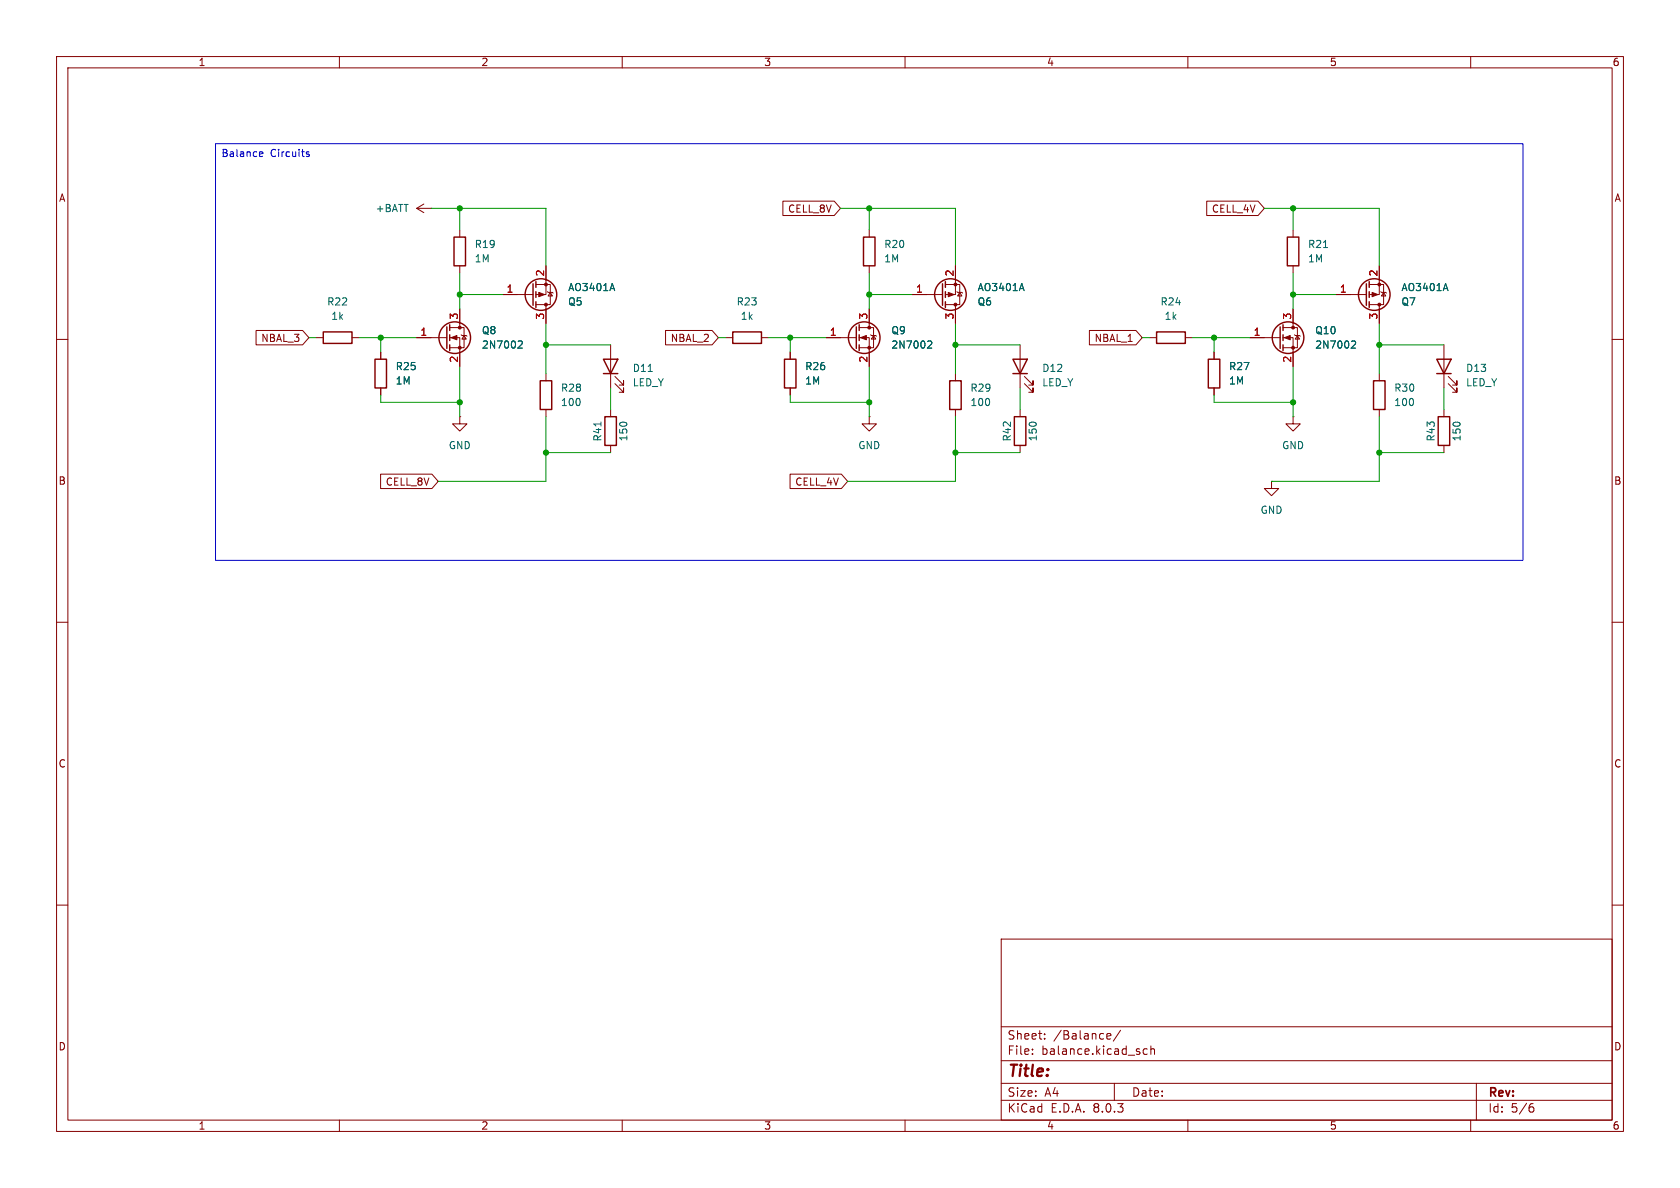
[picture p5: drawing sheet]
<svg xmlns="http://www.w3.org/2000/svg" width="297mm" height="210mm" viewBox="0 0 297 210" stroke-linecap="round" stroke-linejoin="round" font-family="sans-serif">
<g fill="none" stroke="#840000" stroke-width=".18">
<path d="M10 10h277v190h-277zM12 12h273v186h-273zM60 10v2M110 10v2M160 10v2M210 10v2M260 10v2M73.7 36.8l1.2 .8M73.7 36.8h2.5M74.9 36.1l-1.2 .7M76.2 36.8h.1M138.4 35.6h9.1l1.1 1.2-1.1 1.3h-9.1z"/>
<path d="M213.3 35.6h9.1l1.1 1.2-1.1 1.3h-9.1zM10 60h2M45.3 58.4h8.2l1.1 1.3-1.1 1.3h-8.2zM55.9 59.7h1.2M62.2 59.7h1.3M73.7 59.7h5.3M79.5 59.7h1.8v5.1M79.5 57.9h2.5v3.6h-2.5M81.3 40.6v1.3M81.3 47v1.3M81.3 54.6v3.3M81.5 59.2l.2 .1h.7l.1 .1"/>
<path d="M82 59.3l.4 .6h-.7zM88.9 52.1h5.3M94.7 50.3h2.6v3.5h-2.6M96.5 47v5.1h-1.8M96.5 53.8v3.4M96.8 51.6l.1 .1h.8l.1 .1M97.3 51.7l.4 .6h-.8zM117.7 58.4h8.2l1.1 1.3-1.1 1.3h-8.2zM128.3 59.7h1.2M134.6 59.7h1.3M146 59.7h5.4M151.9 59.7h1.8v5.1"/>
<path d="M151.9 57.9h2.5v3.6h-2.5M153.7 40.6v1.3M153.7 47v1.3M153.7 54.6v3.3M153.9 59.2l.2 .1h.7l.1 .1M154.4 59.3l.4 .6h-.7zM161.3 52.1h5.3M167.1 50.3h2.6v3.5h-2.6M168.9 47v5.1h-1.8M168.9 53.8v3.4M169.2 51.6l.1 .1h.8l.1 .1M169.7 51.7l.4 .6h-.8z"/>
<path d="M192.6 58.4h8.2l1.1 1.3-1.1 1.3h-8.2zM203.2 59.7h1.3M209.5 59.7h1.3M221 59.7h5.3M226.8 59.7h1.8v5.1M226.8 57.9h2.6v3.6h-2.6M228.6 40.6v1.3M228.6 47v1.3M228.6 54.6v3.3M228.9 59.2l.1 .1h.7l.2 .1M229.4 59.3l.3 .6h-.7zM236.2 52.1h5.4"/>
<path d="M242.1 50.3h2.5v3.5h-2.5M243.8 47v5.1h-1.7M243.8 53.8v3.4M244.1 51.6l.1 .1h.8l.1 .1M244.6 51.7l.4 .6h-.8zM285 60h2M67.3 62.2v1.3M67.3 68.6v1.3M81.3 73.7v1.2h1.2l-1.2 1.3-1.3-1.3h1.3M81.3 73.7h.1M96.5 66v1.3M96.5 72.4v1.3"/>
<path d="M107.9 61v7.6M107.9 72.4v1.3M107.9 78.7v1.3M108.7 67.8l1.5 1.5v-.7v.7h-.7M108.7 66.5l1.5 1.6v-.8v.8h-.7M139.7 62.2v1.3M139.7 68.6v1.3M153.7 73.7v1.2h1.2l-1.2 1.3-1.3-1.3h1.3M153.7 73.7h.1M168.9 66v1.3M168.9 72.4v1.3M180.3 61v7.6"/>
<path d="M180.3 72.4v1.3M180.3 78.7v1.3M181.1 67.8l1.5 1.5v-.7v.7h-.7M181.1 66.5l1.5 1.6v-.8v.8h-.7M214.6 62.2v1.3M214.6 68.6v1.3M228.6 73.7v1.2h1.3l-1.3 1.3-1.3-1.3h1.3M228.6 73.7h.1M243.8 66v1.3M243.8 72.4v1.3M255.3 61v7.6M255.3 72.4v1.3"/>
<path d="M255.3 78.7v1.3M256 67.8l1.6 1.5v-.7v.7h-.8M256 66.5l1.6 1.6v-.8v.8h-.8M67.3 83.8h9.1l1.1 1.3-1.1 1.3h-9.1zM139.7 83.8h9l1.2 1.3-1.2 1.3h-9zM224.8 85.1v1.3h1.3l-1.3 1.2-1.3-1.2h1.3M224.8 85.1h.1M10 110h2M285 110h2M10 160h2M285 160h2M177 166h108v32h-108z"/>
<path d="M60 198v2M110 198v2M160 198v2M177 194.5h108M177 191.5h108M177 187.5h108M177 181.5h108M182.5 186.3v.1M182.5 185.5v.1M184.7 183.6v.1M184.7 182.8v.1M195.7 183.5l.2 .2 .4-.1"/>
<path d="M195.7 182.9l.2-.2h.3l.2 .2v.2l-.7 .1M197 191.5v3M198.1 182.1l-1.3 2M202.8 185.5l-.4-.1-.3 .3v.4l.1 .2h.6M203.5 185.5l.2-.1 .3 .1 .1 .9M203.5 184.9v1.5M210 198v2M260 198v2M261 191.5v6.5M270.6 195.7h.3l.3 .3-.1 .5-.5 .1M271 195.1l-.4 .1"/>
</g>
<g fill="none" stroke="#840000" stroke-width=".25">
<path d="M57.1 58.7h5.1v2h-5.1zM79 57.8v3.8M79.5 57.4v1M79.5 59.2v1M80.3 41.9h2v5.1h-2zM94.2 50.2v3.8M94.7 49.8v1M94.7 51.6v1M94.7 53.3v1.1M129.5 58.7h5.1v2h-5.1zM151.4 57.8v3.8M151.9 57.4v1"/>
<path d="M151.9 59.2v1M152.7 41.9h2v5.1h-2zM166.6 50.2v3.8M167.1 49.8v1M167.1 51.6v1M167.1 53.3v1.1M204.5 58.7h5v2h-5zM226.3 57.8v3.8M226.8 57.4v1M226.8 59.2v1M227.6 41.9h2v5.1h-2zM241.6 50.2v3.8"/>
<path d="M242.1 49.8v1M242.1 51.6v1M242.1 53.3v1.1M66.3 63.5h2v5.1h-2zM79.5 61v1M95.5 67.3h2v5.1h-2zM106.7 63.5h2.5l-1.3 2.5zM106.7 66h2.5M106.9 73.7h2.1v5h-2.1zM138.7 63.5h2v5.1h-2zM151.9 61v1M167.9 67.3h2v5.1h-2z"/>
<path d="M179.1 63.5h2.5l-1.3 2.5zM179.1 66h2.5M179.3 73.7h2.1v5h-2.1zM213.6 63.5h2v5.1h-2zM226.8 61v1M242.8 67.3h2.1v5.1h-2.1zM254 63.5h2.5l-1.2 2.5zM254 66h2.5M254.3 73.7h2v5h-2z"/>
<circle cx="80.4" cy="59.7" r="2.79"/>
<circle cx="95.6" cy="52.1" r="2.79"/>
<circle cx="152.8" cy="59.7" r="2.79"/>
<circle cx="168" cy="52.1" r="2.79"/>
<circle cx="227.7" cy="59.7" r="2.79"/>
<circle cx="243" cy="52.1" r="2.79"/>
</g>
<path d="M108.2 50.1l.5 1.3M180.6 50.1l.5 1.3M234 43.8h.7M255.6 50.1l.4 1.3M91.8 60.3h.4l.1 .3-.7 .9h.7M106.2 74.6v.7M114.6 65.7h.7M164.2 60.3h.4l.1 .3-.8 .9h.8M239.1 60.3h.4l.2 .3-.8 .9h.8" fill="none" stroke="#006464" stroke-width=".18"/>
<g fill="#840000" stroke="#840000" stroke-width=".18">
<path d="M95.2 51.7l1.1 .4-1.1 .4z"/>
<path d="M152.1 59.7l1.1-.4v.8z"/>
<path d="M79.8 59.7l1-.4v.8z"/>
<path d="M167.6 51.7l1.1 .4-1.1 .4z"/>
<path d="M242.6 51.7l1 .4-1 .4z"/>
<path d="M227.1 59.7l1-.4v.8z"/>
<circle cx="96.5" cy="50.3" r=".25"/>
<circle cx="96.5" cy="53.8" r=".25"/>
<circle cx="153.7" cy="61.5" r=".25"/>
<circle cx="153.7" cy="57.9" r=".25"/>
<circle cx="81.3" cy="61.5" r=".25"/>
<circle cx="81.3" cy="57.9" r=".25"/>
<circle cx="168.9" cy="50.3" r=".25"/>
<circle cx="168.9" cy="53.8" r=".25"/>
<circle cx="243.8" cy="50.3" r=".25"/>
<circle cx="243.8" cy="53.8" r=".25"/>
<circle cx="228.6" cy="61.5" r=".25"/>
<circle cx="228.6" cy="57.9" r=".25"/>
</g>
<path d="M38.1 25.4h231.1v73.7h-231.1zM45.9 27.6h.5M45.9 26.9l.4-.1 .2 .3-.6 .2M54.2 27.2l.4 .1 .1 .2-.2 .2-.3-.1M54.2 26.9h.4" fill="none" stroke="#0000c2" stroke-width=".18"/>
<g fill="none" stroke="#009600" stroke-width=".18">
<path d="M76.2 36.8h20.3v10.2M81.3 36.8v3.8M148.6 36.8h20.3v10.2M153.7 36.8v3.8M223.5 36.8h20.3v10.2M228.6 36.8v3.8M54.6 59.7h1.3M63.5 59.7h10.2M67.3 59.7v2.5M81.3 52.1h7.6M81.3 48.3v6.3M96.5 57.2v8.8"/>
<path d="M127 59.7h1.3M135.9 59.7h10.1M139.7 59.7v2.5M153.7 52.1h7.6M153.7 48.3v6.3M168.9 57.2v8.8M201.9 59.7h1.3M210.8 59.7h10.2M214.6 59.7v2.5M228.6 48.3v6.3M228.6 52.1h7.6M243.8 57.2v8.8"/>
<path d="M67.3 69.9v1.2h14M81.3 64.8v8.9M96.5 73.7v11.4h-19M96.5 61h11.4M107.9 68.6v3.8M139.7 69.9v1.2h14M153.7 64.8v8.9M168.9 73.7v11.4h-19M168.9 61h11.4M180.3 68.6v3.8M214.6 69.9v1.2h14M228.6 64.8v8.9"/>
<path d="M243.8 73.7v11.4h-19M243.8 61h11.5M255.3 68.6v3.8M96.5 80h11.4M168.9 80h11.4M243.8 80h11.5"/>
</g>
<g fill="#009600" stroke="#009600" stroke-width=".18">
<circle cx="228.6" cy="71.1" r=".46"/>
<circle cx="243.8" cy="80" r=".46"/>
<circle cx="228.6" cy="52.1" r=".46"/>
<circle cx="228.6" cy="36.8" r=".46"/>
<circle cx="243.8" cy="61" r=".46"/>
<circle cx="153.7" cy="52.1" r=".46"/>
<circle cx="153.7" cy="36.8" r=".46"/>
<circle cx="96.5" cy="61" r=".46"/>
<circle cx="139.7" cy="59.7" r=".46"/>
<circle cx="67.3" cy="59.7" r=".46"/>
<circle cx="96.5" cy="80" r=".46"/>
<circle cx="81.3" cy="71.1" r=".46"/>
<circle cx="81.3" cy="52.1" r=".46"/>
<circle cx="81.3" cy="36.8" r=".46"/>
<circle cx="168.9" cy="80" r=".46"/>
<circle cx="214.6" cy="59.7" r=".46"/>
<circle cx="153.7" cy="71.1" r=".46"/>
<circle cx="168.9" cy="61" r=".46"/>
</g>
<text font-size="2.8" fill="#840000" x="178" y="190.9">Title:</text>
<g font-size="2.1" fill="#840000">
<text x="178" y="184">Sheet:</text>
<text x="186.2" y="184">/Balance/</text>
<text x="178" y="186.7">File:</text>
<text x="184.1" y="186.7">balance.kicad_sch</text>
<text x="178" y="196.9">KiCad</text>
<text x="178" y="194.1">Size:</text>
<text x="184.7" y="194.1">A4</text>
<text x="185.7" y="196.9">E.D.A.</text>
<text x="193.3" y="196.9">8.0.3</text>
<text x="200" y="194.1">Date:</text>
<text x="263" y="194.3">Rev:</text>
<text x="263" y="196.9">Id:</text>
<text x="267.1" y="196.9">5/6</text>
</g>
<g font-size="1.8" fill="#840000">
<text x="35" y="11.9">1</text>
<text x="85" y="11.9">2</text>
<text x="135" y="11.9">3</text>
<text x="185" y="11.9">4</text>
<text x="235" y="11.9">5</text>
<text x="285" y="11.9">6</text>
<text x="10.3" y="35.9">A</text>
<text x="285.3" y="35.9">A</text>
<text x="139.2" y="37.8">CELL_8V</text>
<text x="214.1" y="37.8">CELL_4V</text>
<text x="46.1" y="60.6">NBAL_3</text>
<text x="118.5" y="60.6">NBAL_2</text>
<text x="193.4" y="60.6">NBAL_1</text>
<text x="10.3" y="85.9">B</text>
<text x="68.1" y="86">CELL_8V</text>
<text x="140.5" y="86">CELL_4V</text>
<text x="285.3" y="85.9">B</text>
<text x="10.3" y="135.9">C</text>
<text x="285.3" y="135.9">C</text>
<text x="10.3" y="185.9">D</text>
<text x="285.3" y="185.9">D</text>
<text x="35" y="199.9">1</text>
<text x="85" y="199.9">2</text>
<text x="135" y="199.9">3</text>
<text x="185" y="199.9">4</text>
<text x="235" y="199.9">5</text>
<text x="285" y="199.9">6</text>
</g>
<g font-size="1.8" fill="#0000c2">
<text x="39.1" y="28.1">Balance</text>
<text x="47.8" y="28.1">Circuits</text>
</g>
<g font-size="1.8" fill="#006464">
<text x="66.3" y="37.7">+BATT</text>
<text x="83.8" y="46.6">1M</text>
<text x="83.8" y="44">R19</text>
<text x="156.2" y="46.6">1M</text>
<text x="156.2" y="44">R20</text>
<text x="231.1" y="46.6">1M</text>
<text x="231.1" y="44">R21</text>
<text x="100.3" y="51.7">AO3401A</text>
<text x="172.7" y="51.7">AO3401A</text>
<text x="247.7" y="51.7">AO3401A</text>
<text x="57.7" y="54.2">R22</text>
<text x="58.5" y="56.7">1k</text>
<text x="85.1" y="59.3">Q8</text>
<text x="100.3" y="54.2">Q5</text>
<text x="130.1" y="54.2">R23</text>
<text x="130.9" y="56.7">1k</text>
<text x="157.5" y="59.3">Q9</text>
<text x="172.7" y="54.2">Q6</text>
<text x="205.1" y="54.2">R24</text>
<text x="205.8" y="56.7">1k</text>
<text x="232.4" y="59.3">Q10</text>
<text x="247.7" y="54.2">Q7</text>
<text x="69.9" y="65.6">R25</text>
<text x="85.1" y="61.8">2N7002</text>
<text x="111.8" y="66">D11</text>
<text x="142.2" y="65.6">R26</text>
<text x="157.5" y="61.8">2N7002</text>
<text x="184.2" y="66">D12</text>
<text x="217.2" y="65.6">R27</text>
<text x="232.4" y="61.8">2N7002</text>
<text x="259.1" y="66">D13</text>
<text x="69.9" y="68.2">1M</text>
<text x="99.1" y="72">100</text>
<text x="99.1" y="69.4">R28</text>
<text x="111.8" y="68.5">LED_Y</text>
<text x="142.2" y="68.2">1M</text>
<text x="171.5" y="72">100</text>
<text x="171.5" y="69.4">R29</text>
<text x="184.2" y="68.5">LED_Y</text>
<text x="217.2" y="68.2">1M</text>
<text x="246.4" y="72">100</text>
<text x="246.4" y="69.4">R30</text>
<text x="259.1" y="68.5">LED_Y</text>
<text x="79.2" y="79.6">GND</text>
<text x="106.5" y="78.1" transform="rotate(-90 106.5 78.1)">R41</text>
<text x="111.1" y="78.1" transform="rotate(-90 111.1 78.1)">150</text>
<text x="151.6" y="79.6">GND</text>
<text x="178.9" y="78.1" transform="rotate(-90 178.9 78.1)">R42</text>
<text x="183.5" y="78.1" transform="rotate(-90 183.5 78.1)">150</text>
<text x="226.6" y="79.6">GND</text>
<text x="253.8" y="78.1" transform="rotate(-90 253.8 78.1)">R43</text>
<text x="258.4" y="78.1" transform="rotate(-90 258.4 78.1)">150</text>
<text x="222.8" y="91">GND</text>
</g>
<g font-size="1.8" fill="#a90000">
<text x="89.5" y="51.8">1</text>
<text x="96.3" y="49" transform="rotate(-90 96.3 49)">2</text>
<text x="161.9" y="51.8">1</text>
<text x="168.7" y="49" transform="rotate(-90 168.7 49)">2</text>
<text x="236.8" y="51.8">1</text>
<text x="243.6" y="49" transform="rotate(-90 243.6 49)">2</text>
<text x="74.2" y="59.4">1</text>
<text x="81" y="56.6" transform="rotate(-90 81 56.6)">3</text>
<text x="96.3" y="56.6" transform="rotate(-90 96.3 56.6)">3</text>
<text x="146.6" y="59.4">1</text>
<text x="153.4" y="56.6" transform="rotate(-90 153.4 56.6)">3</text>
<text x="168.7" y="56.6" transform="rotate(-90 168.7 56.6)">3</text>
<text x="221.5" y="59.4">1</text>
<text x="228.3" y="56.6" transform="rotate(-90 228.3 56.6)">3</text>
<text x="243.6" y="56.6" transform="rotate(-90 243.6 56.6)">3</text>
<text x="81" y="64.2" transform="rotate(-90 81 64.2)">2</text>
<text x="153.4" y="64.2" transform="rotate(-90 153.4 64.2)">2</text>
<text x="228.3" y="64.2" transform="rotate(-90 228.3 64.2)">2</text>
</g>
</svg>
